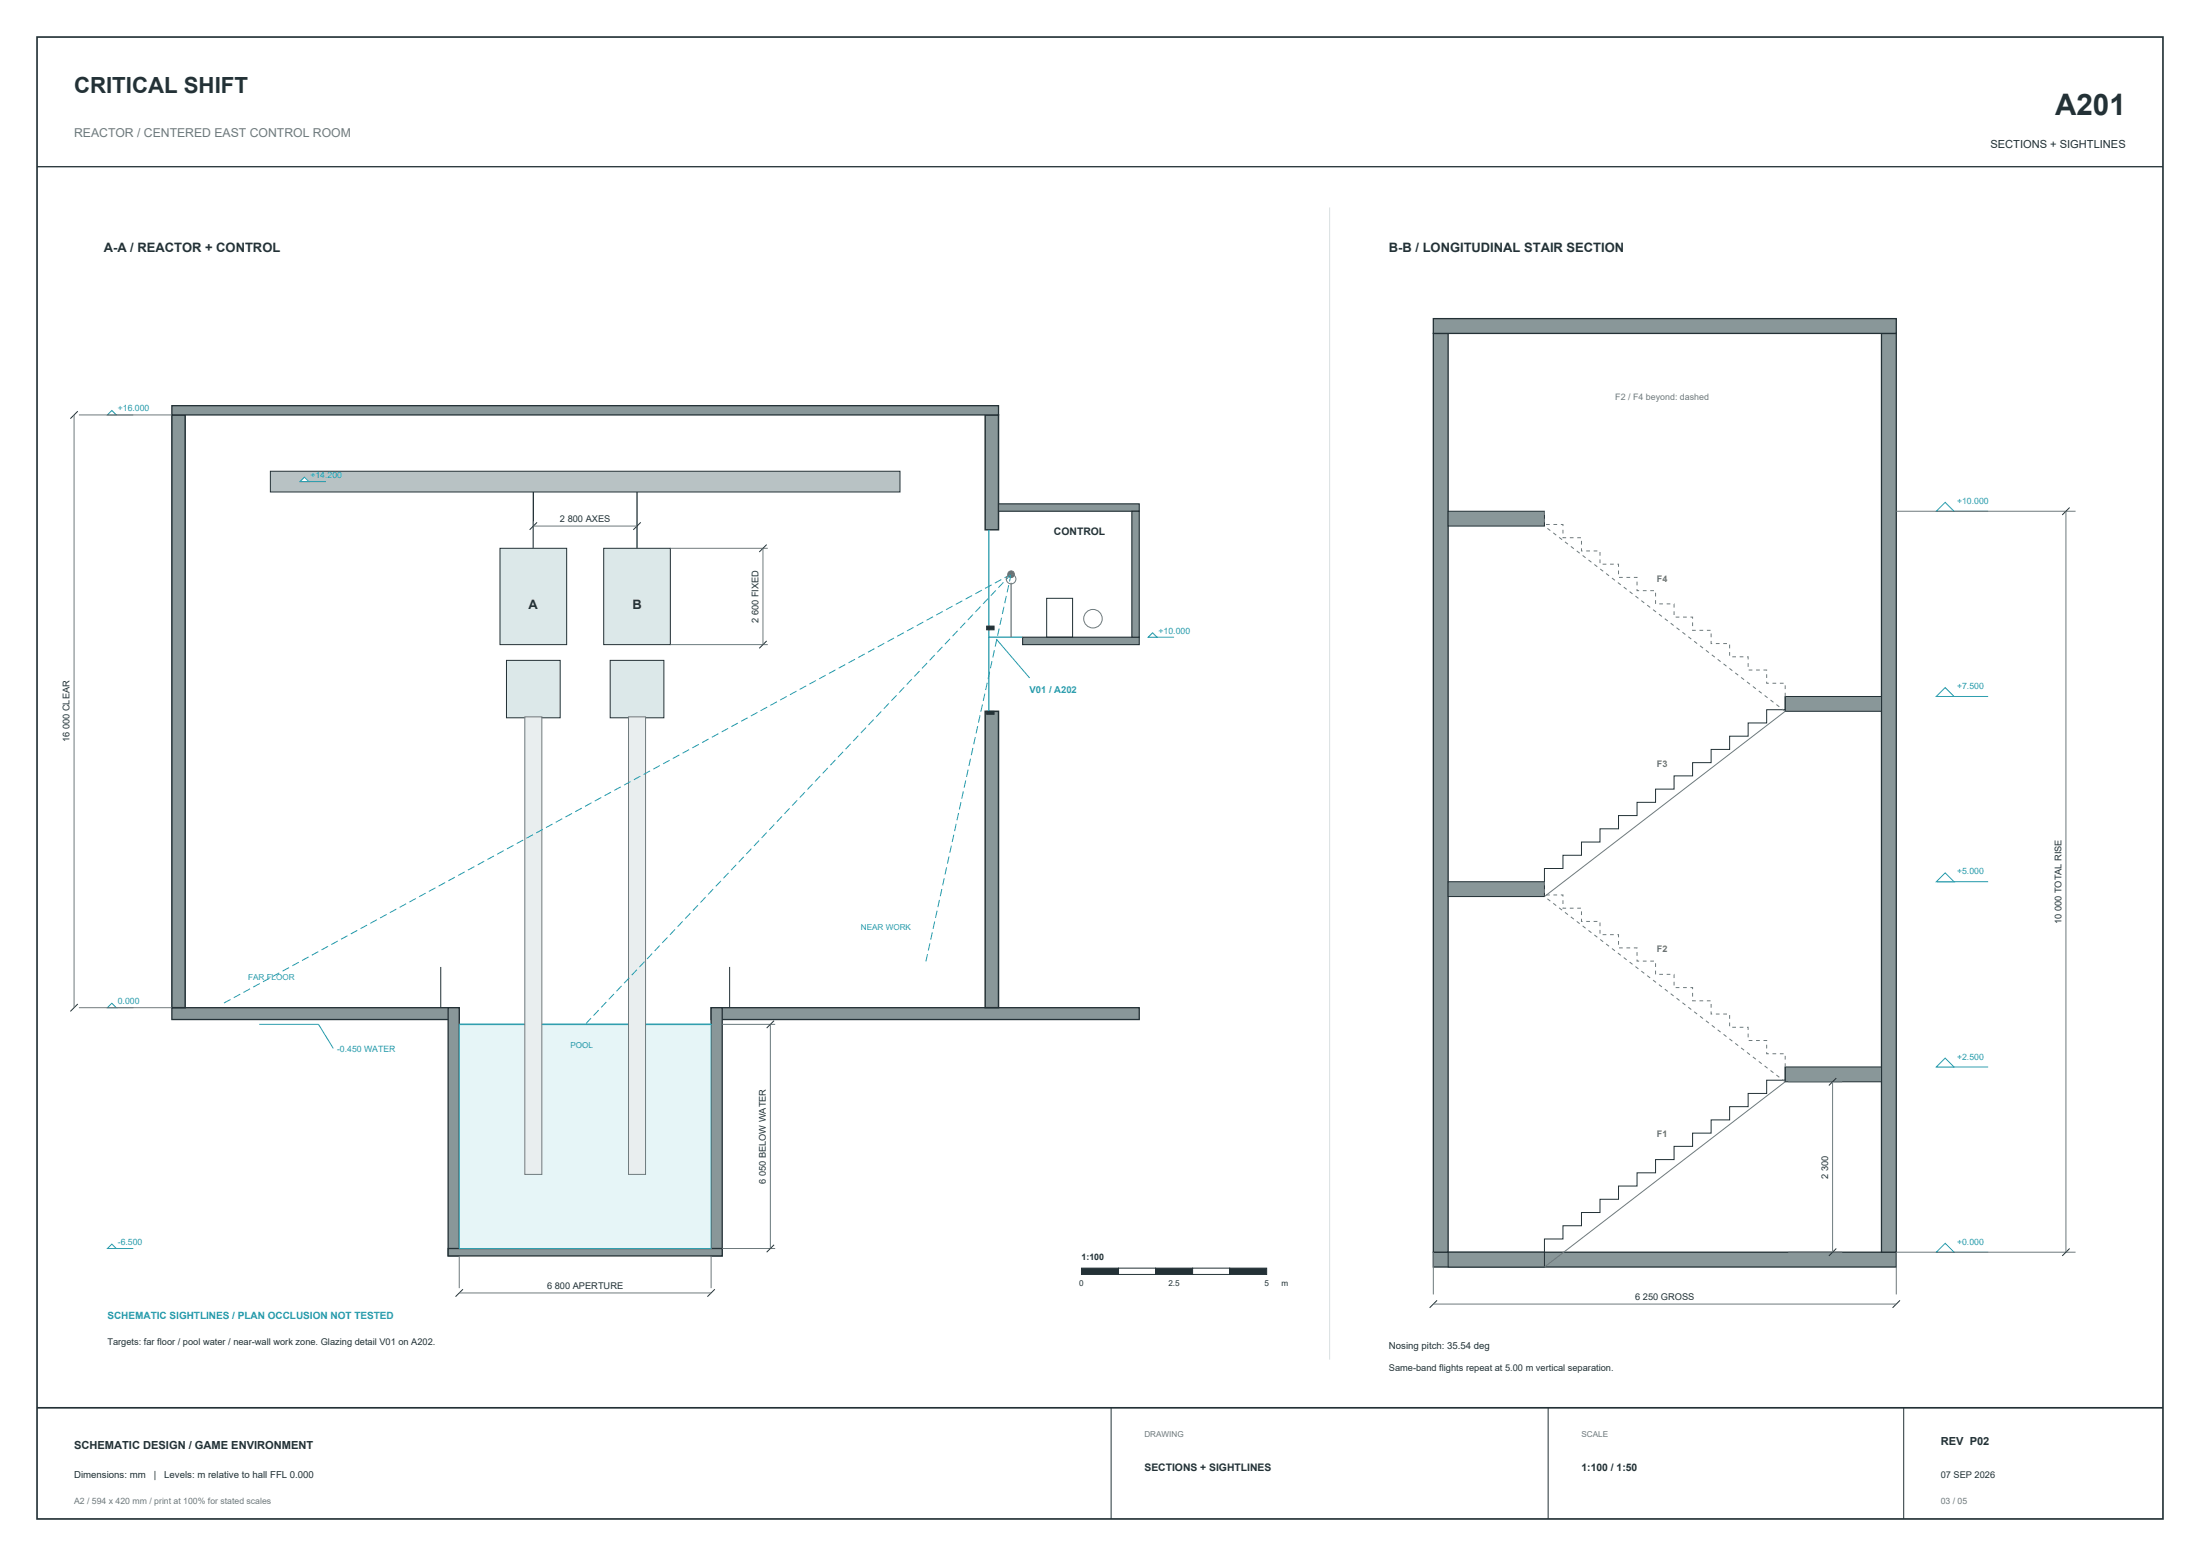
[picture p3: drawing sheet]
<svg xmlns="http://www.w3.org/2000/svg" width="594mm" height="420mm" viewBox="0 0 594 420" stroke-linecap="round" stroke-linejoin="round" font-family="sans-serif">
<path d="M10 10h574v400h-574zM10 380h574" fill="none" stroke="#233136" stroke-width=".45"/>
<path d="M10 45h574" fill="none" stroke="#233136" stroke-width=".35"/>
<path d="M300 380v30M418 380v30M514 380v30" fill="none" stroke="#233136" stroke-width=".27"/>
<g fill="#899799" stroke="#233136" stroke-width=".35">
<path d="M46.4 272h77.6v3.2h-77.6z" fill-rule="evenodd"/>
<path d="M192 272h115.6v3.2h-115.6z" fill-rule="evenodd"/>
<path d="M46.4 109.5h223.2v2.5h-223.2z" fill-rule="evenodd"/>
<path d="M121 272h3v67h-3z" fill-rule="evenodd"/>
<path d="M192 272h3v67h-3z" fill-rule="evenodd"/>
<path d="M121 337h74v2h-74z" fill-rule="evenodd"/>
</g>
<g fill="#899799" stroke="#233136" stroke-width=".4">
<path d="M46.4 112h3.6v160h-3.6z" fill-rule="evenodd"/>
<path d="M266 192h3.6v80h-3.6z" fill-rule="evenodd"/>
<path d="M266 112h3.6v31h-3.6z" fill-rule="evenodd"/>
</g>
<path d="M124 276.5h68v60.5h-68z" fill-rule="evenodd" fill="#e6f5f7" stroke="#279cad" stroke-width=".27"/>
<path d="M124 276.5h68" fill="none" stroke="#279cad" stroke-width=".4"/>
<path d="M119 261v11M197 261v11" fill="none" stroke="#233136" stroke-width=".27"/>
<path d="M73 127.2h170v5.6h-170z" fill-rule="evenodd" fill="#b8c2c4" stroke="#233136" stroke-width=".27"/>
<g fill="#dce8e9" stroke="#233136" stroke-width=".27">
<path d="M135 148h18v26h-18z" fill-rule="evenodd"/>
<path d="M136.7 178.2h14.6v15.5h-14.6z" fill-rule="evenodd"/>
</g>
<path d="M141.7 193.5h4.6v123.5h-4.6z" fill-rule="evenodd" fill="#e9eeef" stroke="#6e7a7d" stroke-width=".27"/>
<path d="M144 132.8v15.2" fill="none" stroke="#233136" stroke-width=".35"/>
<g fill="#dce8e9" stroke="#233136" stroke-width=".27">
<path d="M163 148h18v26h-18z" fill-rule="evenodd"/>
<path d="M164.8 178.2h14.4v15.5h-14.4z" fill-rule="evenodd"/>
</g>
<path d="M169.7 193.5h4.6v123.5h-4.6z" fill-rule="evenodd" fill="#e9eeef" stroke="#6e7a7d" stroke-width=".27"/>
<path d="M172 132.8v15.2" fill="none" stroke="#233136" stroke-width=".35"/>
<g fill="#899799" stroke="#233136" stroke-width=".3">
<path d="M276.1 172h31.5v2h-31.5z" fill-rule="evenodd"/>
<path d="M269.6 136h38v2h-38z" fill-rule="evenodd"/>
<path d="M305.6 138h2v34h-2z" fill-rule="evenodd"/>
</g>
<path d="M267 143v49M266.8 172h9.3" fill="none" stroke="#279cad" stroke-width=".35"/>
<g fill="#233136" stroke="#233136" stroke-width=".27">
<path d="M266.4 169h2v1h-2z" fill-rule="evenodd"/>
<path d="M266.4 192h2v.8h-2z" fill-rule="evenodd"/>
</g>
<path d="M282.6 161.5h7v10.5h-7z" fill="none" stroke="#233136" stroke-width=".27"/>
<g fill="none" stroke="#6e7a7d" stroke-width=".27">
<circle cx="273" cy="156.3" r="1.3"/>
<circle cx="295.1" cy="167" r="2.5"/>
</g>
<circle cx="273" cy="155" r=".9" fill="#ab732c" stroke="#ab732c" stroke-width=".27"/>
<path d="M273 155l-213 116M273 155l-115 121.5M273 155l-23 104.5" fill="none" stroke="#279cad" stroke-width=".27" stroke-dasharray="2 1" stroke-linecap="butt"/>
<path d="M273 157.3v14.7" fill="none" stroke="#6e7a7d" stroke-width=".35"/>
<path d="M269 172.5l9 10.5M29 272h7" fill="none" stroke="#279cad" stroke-width=".27"/>
<path d="M29 272l1.2-1.2 1.2 1.2z" fill="#fff" stroke="#279cad" stroke-width=".27"/>
<path d="M70 276.5h16l4 6.5M29 337h7" fill="none" stroke="#279cad" stroke-width=".27"/>
<path d="M30.2 335.8l1.2 1.2h-2.4z" fill="#fff" stroke="#279cad" stroke-width=".27"/>
<path d="M29 112h7" fill="none" stroke="#279cad" stroke-width=".27"/>
<path d="M29 112l1.2-1.2 1.2 1.2z" fill="#fff" stroke="#279cad" stroke-width=".27"/>
<path d="M81 130h7" fill="none" stroke="#279cad" stroke-width=".27"/>
<path d="M82.2 128.8l1.2 1.2h-2.4z" fill="#fff" stroke="#279cad" stroke-width=".27"/>
<path d="M310 172h7" fill="none" stroke="#279cad" stroke-width=".27"/>
<path d="M310 172l1.2-1.2 1.2 1.2z" fill="#fff" stroke="#279cad" stroke-width=".27"/>
<g fill="none" stroke="#6e7a7d" stroke-width=".27">
<path d="M20 112v160M21.3 112h25.1M144 140.7v7.3M144 142h28M172 140.7v7.3M181 148h26.3M206 148v26M181 174h26.3M21.3 272h25.1M195 276.5h14.3M208 276.5v60.5M124 339v8.7"/>
<path d="M192 339v8.7M195 337h14.3M124 349h68"/>
</g>
<path d="M21 111l-2 2M145 141l-2 2M173 141l-2 2M207 147l-2 2M207 173l-2 2M21 271l-2 2M209 275.5l-2 2M209 336l-2 2M125 348l-2 2M193 348l-2 2" fill="none" stroke="#233136" stroke-width=".27"/>
<path d="M292 342.3h10v1.7h-10z" fill-rule="evenodd" fill="#233136" stroke="#233136" stroke-width=".27"/>
<path d="M302 342.3h10v1.7h-10z" fill-rule="evenodd" fill="#fff" stroke="#233136" stroke-width=".27"/>
<path d="M312 342.3h10v1.7h-10z" fill-rule="evenodd" fill="#233136" stroke="#233136" stroke-width=".27"/>
<path d="M322 342.3h10v1.7h-10z" fill-rule="evenodd" fill="#fff" stroke="#233136" stroke-width=".27"/>
<path d="M332 342.3h10v1.7h-10z" fill-rule="evenodd" fill="#233136" stroke="#233136" stroke-width=".27"/>
<path d="M359 56v311" fill="none" stroke="#d9e0e1" stroke-width=".27"/>
<g fill="#899799" stroke="#233136" stroke-width=".35">
<path d="M387 338h125v4h-125z" fill-rule="evenodd"/>
<path d="M387 90h4v248h-4z" fill-rule="evenodd"/>
<path d="M508 90h4v248h-4z" fill-rule="evenodd"/>
<path d="M387 86h125v4h-125z" fill-rule="evenodd"/>
</g>
<g fill="#899799" stroke="#233136" stroke-width=".27">
<path d="M391 338h26v4h-26z" fill-rule="evenodd"/>
<path d="M391 238h26v4h-26z" fill-rule="evenodd"/>
<path d="M391 138h26v4h-26z" fill-rule="evenodd"/>
<path d="M482 288h26v4h-26z" fill-rule="evenodd"/>
<path d="M482 188h26v4h-26z" fill-rule="evenodd"/>
</g>
<path d="M482 188v3.6h-5v3.5h-5v3.6h-5v3.6h-5v3.6h-5v3.5h-5v3.6h-5v3.6h-5v3.5h-5v3.6h-5v3.6h-5v3.6h-5v3.5h-5v3.6M482 288v3.6h-5v3.5h-5v3.6h-5v3.6h-5v3.6h-5v3.5h-5v3.6h-5v3.6h-5v3.5h-5v3.6h-5v3.6h-5v3.6h-5v3.5h-5v3.6" fill="none" stroke="#233136" stroke-width=".27"/>
<path d="M482 192l-65 50M482 292l-65 50" fill="none" stroke="#6e7a7d" stroke-width=".27"/>
<path d="M482 188v-3.6h-5v-3.5h-5v-3.6h-5v-3.6h-5v-3.6h-5v-3.5h-5v-3.6h-5v-3.6h-5v-3.5h-5v-3.6h-5v-3.6h-5v-3.6h-5v-3.5h-5v-3.6M482 192l-65-50M482 288v-3.6h-5v-3.5h-5v-3.6h-5v-3.6h-5v-3.6h-5v-3.5h-5v-3.6h-5v-3.6h-5v-3.5h-5v-3.6h-5v-3.6h-5v-3.6h-5v-3.5h-5v-3.6M482 292l-65-50" fill="none" stroke="#6e7a7d" stroke-width=".27" stroke-dasharray="1 1" stroke-linecap="butt"/>
<path d="M522.8 338h14" fill="none" stroke="#279cad" stroke-width=".27"/>
<path d="M525.2 335.6l2.4 2.4h-4.8z" fill="#fff" stroke="#279cad" stroke-width=".27"/>
<path d="M522.8 288h14" fill="none" stroke="#279cad" stroke-width=".27"/>
<path d="M525.2 285.6l2.4 2.4h-4.8z" fill="#fff" stroke="#279cad" stroke-width=".27"/>
<path d="M522.8 238h14" fill="none" stroke="#279cad" stroke-width=".27"/>
<path d="M525.2 235.6l2.4 2.4h-4.8z" fill="#fff" stroke="#279cad" stroke-width=".27"/>
<path d="M522.8 188h14" fill="none" stroke="#279cad" stroke-width=".27"/>
<path d="M525.2 185.6l2.4 2.4h-4.8z" fill="#fff" stroke="#279cad" stroke-width=".27"/>
<path d="M522.8 138h14" fill="none" stroke="#279cad" stroke-width=".27"/>
<path d="M525.2 135.6l2.4 2.4h-4.8z" fill="#fff" stroke="#279cad" stroke-width=".27"/>
<path d="M512 138h48.4M557.8 138v200M482.8 292h14.6M494.8 292v46M387 338v11.4M482.8 338h14.6M560.4 338h-48.4v11.4M387 352h125" fill="none" stroke="#6e7a7d" stroke-width=".27"/>
<path d="M558.8 137l-2 2M495.8 291l-2 2M495.8 337l-2 2M558.8 337l-2 2M388 351l-2 2M513 351l-2 2" fill="none" stroke="#233136" stroke-width=".27"/>
<text font-size="8" fill="#233136" x="554.9" y="31">A201</text>
<text font-size="6" fill="#233136" x="20" y="25">CRITICAL SHIFT</text>
<g font-size="3.5" fill="#233136">
<text x="28" y="68">A-A / REACTOR + CONTROL</text>
<text x="375" y="68">B-B / LONGITUDINAL STAIR SECTION</text>
<text x="142.7" y="164.5">A</text>
<text x="170.7" y="164.5">B</text>
</g>
<text font-size="3.3" fill="#6e7a7d" x="20" y="37">REACTOR / CENTERED EAST CONTROL ROOM</text>
<g font-size="3" fill="#233136">
<text x="537.4" y="40">SECTIONS + SIGHTLINES</text>
<text x="524" y="390">REV P02</text>
<text x="20" y="391">SCHEMATIC DESIGN / GAME ENVIRONMENT</text>
</g>
<g font-size="2.8" fill="#233136">
<text x="284.6" y="144.5">CONTROL</text>
<text x="309" y="397">SECTIONS + SIGHTLINES</text>
<text x="427" y="397">1:100 / 1:50</text>
</g>
<text font-size="2.7" fill="#279cad" x="29" y="356">SCHEMATIC SIGHTLINES / PLAN OCCLUSION NOT TESTED</text>
<g font-size="2.6" fill="#233136">
<text x="375" y="364">Nosing pitch: 35.54 deg</text>
<text x="20" y="399">Dimensions: mm</text>
<text x="41.5" y="399">|</text>
<text x="44.3" y="399">Levels: m relative to hall FFL 0.000</text>
</g>
<g font-size="2.5" fill="#233136">
<text x="151.2" y="140.8">2 800 AXES</text>
<text x="204.8" y="168.2" transform="rotate(-90 204.8 168.2)">2 600 FIXED</text>
<text x="18.8" y="200.3" transform="rotate(-90 18.8 200.3)">16 000 CLEAR</text>
<text x="556.6" y="249.5" transform="rotate(-90 556.6 249.5)">10 000 TOTAL RISE</text>
<text x="206.8" y="319.6" transform="rotate(-90 206.8 319.6)">6 050 BELOW WATER</text>
<text x="493.6" y="318.1" transform="rotate(-90 493.6 318.1)">2 300</text>
<text x="147.7" y="347.8">6 800 APERTURE</text>
<text x="441.5" y="350.8">6 250 GROSS</text>
<text x="29" y="363">Targets: far floor / pool water / near-wall work zone. Glazing detail V01 on A202.</text>
<text x="375" y="370">Same-band flights repeat at 5.00 m vertical separation.</text>
<text x="524" y="399">07 SEP 2026</text>
</g>
<g font-size="2.5" fill="#ab732c">
<text x="447.4" y="157">F4</text>
<text x="447.4" y="207">F3</text>
<text x="447.4" y="257">F2</text>
<text x="447.4" y="307">F1</text>
</g>
<text font-size="2.5" fill="#279cad" x="278" y="187">V01 / A202</text>
<text font-size="2.4" fill="#6e7a7d" x="436.1" y="108">F2 / F4 beyond: dashed</text>
<text font-size="2.4" fill="#233136" x="292" y="340">1:100</text>
<g font-size="2.3" fill="#279cad">
<text x="31.8" y="111">+16.000</text>
<text x="83.8" y="129">+14.200</text>
<text x="528.4" y="136">+10.000</text>
<text x="312.8" y="171">+10.000</text>
<text x="528.4" y="186">+7.500</text>
<text x="528.4" y="236">+5.000</text>
<text x="31.8" y="271">0.000</text>
<text x="91" y="284">-0.450 WATER</text>
<text x="528.4" y="286">+2.500</text>
<text x="31.8" y="336">-6.500</text>
<text x="528.4" y="336">+0.000</text>
</g>
<g font-size="2.3" fill="#6e7a7d">
<text x="20" y="406">A2 / 594 x 420 mm / print at 100% for stated scales</text>
<text x="524" y="406">03 / 05</text>
</g>
<g font-size="2.2" fill="#279cad">
<text x="232.4" y="251">NEAR WORK</text>
<text x="67" y="264.5">FAR FLOOR</text>
<text x="154" y="283">POOL</text>
</g>
<g font-size="2.2" fill="#233136">
<text x="291.4" y="347">0</text>
<text x="315.5" y="347">2.5</text>
<text x="341.4" y="347">5</text>
<text x="346" y="347">m</text>
</g>
<g font-size="2.2" fill="#6e7a7d">
<text x="309" y="388">DRAWING</text>
<text x="427" y="388">SCALE</text>
</g>
</svg>
